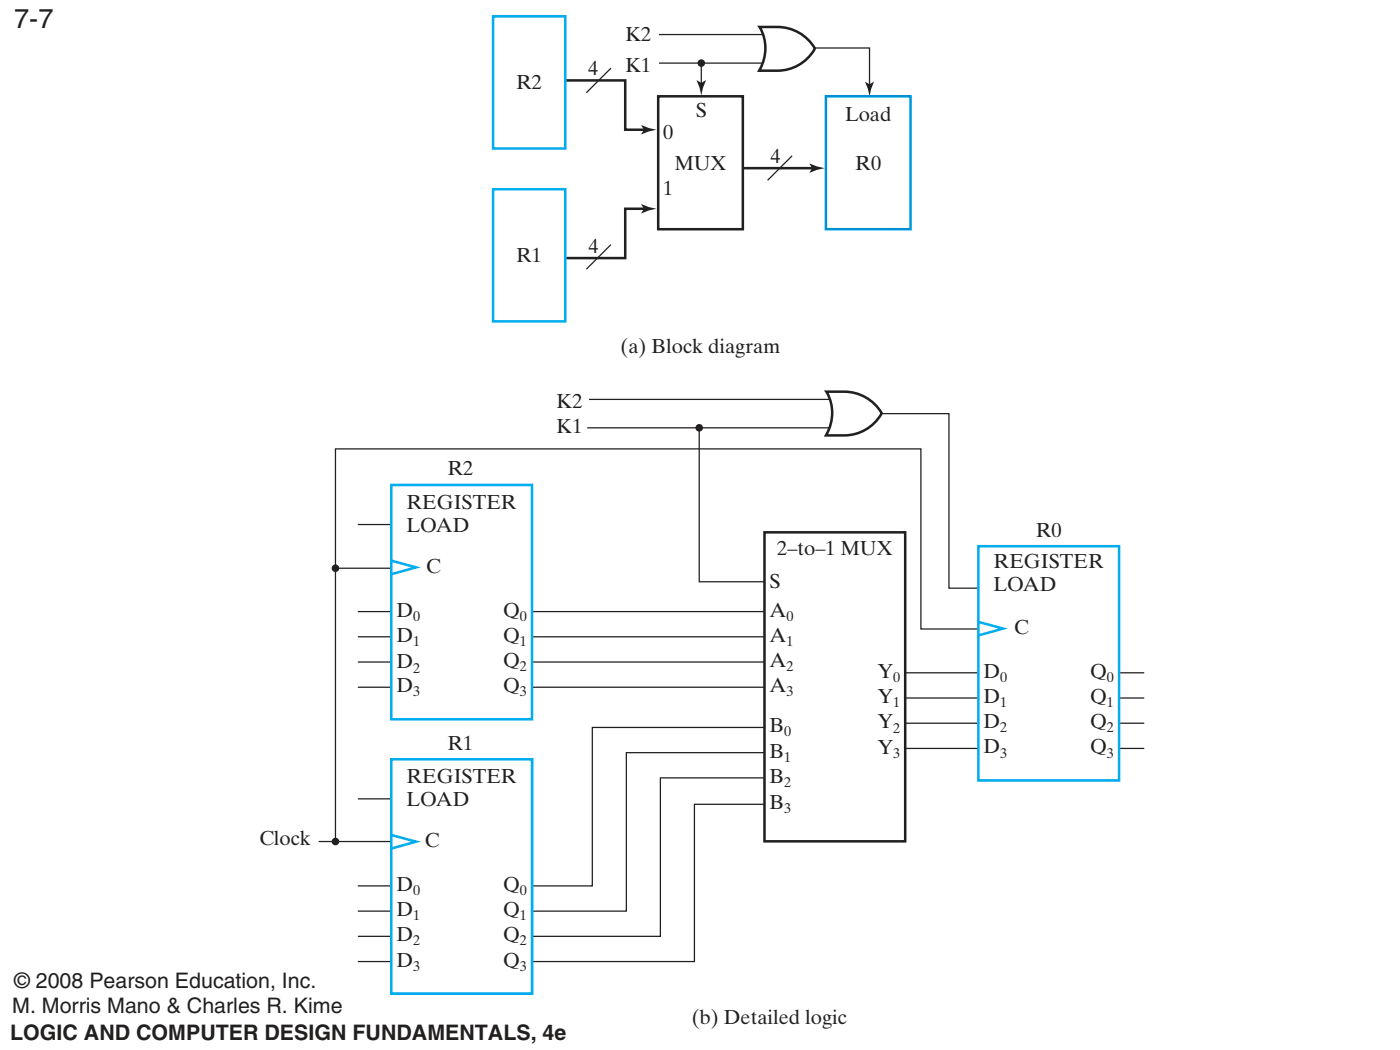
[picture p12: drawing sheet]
<svg xmlns="http://www.w3.org/2000/svg" width="254mm" height="190mm" viewBox="0 0 254 190" stroke-linecap="round" stroke-linejoin="round" font-family="sans-serif">
<path d="M134.8 30.5h12.8" fill="none" stroke="#221f1f" stroke-width=".46"/>
<path d="M146.8 29.7l1.4 .5 1.4 .3-1.4 .3-1.3 .6 .4-.9z" fill="#221f1f"/>
<path d="M102.6 14.6h10.8v8.9h3.7" fill="none" stroke="#221f1f" stroke-width=".46"/>
<path d="M116.3 22.7l1.4 .5 1.4 .3-1.4 .3-1.3 .6 .4-.9z" fill="#221f1f"/>
<path d="M117.1 37.9h-3.7v8.9h-10.8" fill="none" stroke="#221f1f" stroke-width=".46"/>
<path d="M116.3 37l1.4 .6 1.4 .3-1.4 .3-1.3 .5 .4-.8z" fill="#221f1f"/>
<path d="M89.5 3h13.1v23.9h-13.1zM89.5 34.3h13.1v24h-13.1z" fill="none" stroke="#00adef" stroke-width=".46"/>
<path d="M149.8 17.5h15.4v24.1h-15.4z" fill="none" stroke="#008fd4" stroke-width=".46"/>
<path d="M127.2 11.4v3.9" fill="none" stroke="#221f1f" stroke-width=".23"/>
<path d="M126.4 14.5l.8 .5 .9-.4-.6 1.3-.3 1.4-.3-1.4z" fill="#221f1f"/>
<path d="M119.4 17.5h15.4v24.1h-15.4z" fill="#fff"/>
<path d="M119.4 17.5h15.4v24.1h-15.4z" fill="none" stroke="#221f1f" stroke-width=".46"/>
<path d="M110.8 12.4l-4.4 4.4M119.6 6.3h18.9M119.6 11.4h18.8M147.8 8.7h10v6.8M143.7 28.3l-4.4 4.4M110.8 44.4l-4.4 4.4" fill="none" stroke="#221f1f" stroke-width=".23"/>
<g fill="#221f1f">
<path d="M157 14.8l.8 .5 .8-.4-.5 1.2-.3 1.4-.3-1.4z"/>
<circle cx="127.2" cy="11.4" r=".69"/>
</g>
<path d="M137.8 4.9a12.5 12.5 0 0 1 6.7 .8 7.9 7.9 0 0 1 3.3 3 7.6 7.6 0 0 1-6.8 4.1h-3.3a7.8 7.8 0 0 0 .1-7.9z" fill="#fff"/>
<path d="M137.8 4.9a12.5 12.5 0 0 1 6.7 .8 7.9 7.9 0 0 1 3.3 3 7.6 7.6 0 0 1-6.8 4.1h-3.3a7.8 7.8 0 0 0 .1-7.9z" fill="none" stroke="#221f1f" stroke-width=".46"/>
<g fill="none" stroke="#221f1f" stroke-width=".23">
<path d="M106.5 77.6h44M106.9 72.5h43.7M126.9 77.6v27.9h11.8M159.9 75h12.3v31.7h5.1M64.9 95.2h6.1M60.8 103.1h14.4M64.9 111h74.2M64.9 115.5h74.2M181.9 114.1h-14.8v-32.7h-106.2v71.3M64.9 120.1h74.2M64.9 124.7h74.2M141.2 132h-33.7v28.7h-42.6"/>
<path d="M141.5 136.6h-27.9v28.7h-48.7M163.5 122.1h44.1M163.5 126.6h44.1M163.5 131.2h44.1M163.5 135.8h44.1M57.8 152.7h17.4M64.9 144.9h6.1M140.6 141.1h-20.8v28.8h-54.9M140.8 145.9h-14.8v28.6h-61.1"/>
</g>
<path d="M71 88h25.5v42.5h-25.5z" fill="#fff"/>
<path d="M71 88h25.5v42.5h-25.5z" fill="none" stroke="#00adef" stroke-width=".46"/>
<path d="M71 137.8h25.5v42.5h-25.5z" fill="#fff"/>
<path d="M71 137.8h25.5v42.5h-25.5z" fill="none" stroke="#00adef" stroke-width=".46"/>
<path d="M177.5 99.1h25.5v42.5h-25.5z" fill="#fff"/>
<path d="M177.5 99.1h25.5v42.5h-25.5zM70.9 101.7l4.6 1.2-4.5 1.3" fill="none" stroke="#00adef" stroke-width=".46"/>
<path d="M71 137.8h25.5v42.5h-25.5z" fill="#fff"/>
<path d="M177.4 112.8l4.6 1.2-4.5 1.3M71 137.8h25.5v42.5h-25.5zM70.9 151.5l4.6 1.2-4.5 1.2" fill="none" stroke="#00adef" stroke-width=".46"/>
<path d="M138.7 96.6h25.5v56h-25.5z" fill="#fff"/>
<path d="M138.7 96.6h25.5v56h-25.5z" fill="none" stroke="#221f1f" stroke-width=".46"/>
<g fill="#221f1f">
<circle cx="126.9" cy="77.6" r=".69"/>
<circle cx="60.9" cy="103.1" r=".69"/>
<circle cx="60.9" cy="152.7" r=".69"/>
</g>
<path d="M149.9 71.1a12.5 12.5 0 0 1 6.8 .8 7.9 7.9 0 0 1 3.2 3 7.6 7.6 0 0 1-6.7 4.1h-3.3a7.8 7.8 0 0 0 0-7.9z" fill="#fff"/>
<path d="M149.9 71.1a12.5 12.5 0 0 1 6.8 .8 7.9 7.9 0 0 1 3.2 3 7.6 7.6 0 0 1-6.7 4.1h-3.3a7.8 7.8 0 0 0 0-7.9z" fill="none" stroke="#221f1f" stroke-width=".46"/>
<text font-size="4.9" fill="#221f1f" x="2.6" y="5">7-7</text>
<g font-size="3.9" fill="#221f1f">
<text x="2.6" y="179.2">© 2008 Pearson Education, Inc.</text>
<text x="2.2" y="183.8">M. Morris Mano &amp; Charles R. Kime</text>
<text x="1.9" y="188.7">LOGIC AND COMPUTER DESIGN FUNDAMENTALS, 4e</text>
</g>
<g font-size="3.7" fill="#221f1f">
<text x="113.5" y="7.4">K2</text>
<text x="93.7" y="16.2">R2</text>
<text x="106.7" y="13.7">4</text>
<text x="113.5" y="13">K1</text>
<text x="126.3" y="21.2">S</text>
<text x="153.3" y="21.9">Load</text>
<text x="120.3" y="25.1">0</text>
<text x="139.8" y="29.6">4</text>
<text x="120.3" y="35.3">1</text>
<text x="122.4" y="30.8">MUX</text>
<text x="155.2" y="30.8">R0</text>
<text x="93.7" y="47.6">R1</text>
<text x="106.7" y="45.9">4</text>
<text x="112.6" y="64.1">(a) Block diagram</text>
<text x="101" y="74">K2</text>
<text x="101" y="78.6">K1</text>
<text x="81.2" y="86.2">R2</text>
<text x="73.8" y="92.3">REGISTER</text>
<text x="73.8" y="96.5">LOAD</text>
<text x="141" y="100.7">2–to–1 MUX</text>
<text x="187.9" y="97.3">R0</text>
<text x="77.3" y="104">C</text>
<text x="139.6" y="106.6">S</text>
<text x="180.3" y="103.1">REGISTER</text>
<text x="180.3" y="107.2">LOAD</text>
<text x="71.9" y="111.9">D</text>
<text x="91.3" y="111.9">Q</text>
<text x="139.6" y="111.9">A</text>
<text x="71.9" y="116.5">D</text>
<text x="91.3" y="116.4">Q</text>
<text x="139.6" y="116.4">A</text>
<text x="184" y="115.1">C</text>
<text x="71.9" y="121.3">D</text>
<text x="71.9" y="125.6">D</text>
<text x="91.3" y="121">Q</text>
<text x="91.3" y="125.6">Q</text>
<text x="139.6" y="121">A</text>
<text x="139.6" y="125.6">A</text>
<text x="159.2" y="123">Y</text>
<text x="178.4" y="123">D</text>
<text x="197.8" y="122.9">Q</text>
<text x="159.2" y="127.6">Y</text>
<text x="178.4" y="127.5">D</text>
<text x="197.8" y="127.5">Q</text>
<text x="81.2" y="136">R1</text>
<text x="139.6" y="132.9">B</text>
<text x="139.6" y="137.5">B</text>
<text x="159.2" y="132.1">Y</text>
<text x="159.2" y="136.7">Y</text>
<text x="178.4" y="132.1">D</text>
<text x="178.4" y="136.7">D</text>
<text x="197.8" y="132.1">Q</text>
<text x="197.8" y="136.7">Q</text>
<text x="73.8" y="142.1">REGISTER</text>
<text x="139.6" y="142">B</text>
<text x="73.8" y="146.2">LOAD</text>
<text x="139.6" y="146.8">B</text>
<text x="47.1" y="153.4">Clock</text>
<text x="77.1" y="153.7">C</text>
<text x="71.9" y="161.6">D</text>
<text x="91.3" y="161.6">Q</text>
<text x="71.9" y="166.2">D</text>
<text x="91.3" y="166.2">Q</text>
<text x="71.9" y="170.8">D</text>
<text x="91.3" y="170.8">Q</text>
<text x="71.9" y="175.4">D</text>
<text x="91.3" y="175.4">Q</text>
<text x="125.5" y="185.7">(b) Detailed logic</text>
</g>
<g font-size="2.6" fill="#221f1f">
<text x="75" y="112.6">0</text>
<text x="94.3" y="112.6">0</text>
<text x="142.7" y="112.6">0</text>
<text x="75" y="117.2">1</text>
<text x="94.3" y="117.2">1</text>
<text x="142.7" y="117.2">1</text>
<text x="75" y="122">2</text>
<text x="94.3" y="121.8">2</text>
<text x="142.7" y="121.8">2</text>
<text x="162" y="123.7">0</text>
<text x="181.5" y="123.7">0</text>
<text x="200.8" y="123.7">0</text>
<text x="75" y="126.3">3</text>
<text x="94.3" y="126.3">3</text>
<text x="142.7" y="126.3">3</text>
<text x="162" y="128.3">1</text>
<text x="181.5" y="128.3">1</text>
<text x="200.8" y="128.3">1</text>
<text x="142.3" y="133.6">0</text>
<text x="162" y="132.9">2</text>
<text x="162" y="137.5">3</text>
<text x="181.5" y="132.9">2</text>
<text x="181.5" y="137.4">3</text>
<text x="200.8" y="132.9">2</text>
<text x="200.8" y="137.4">3</text>
<text x="142.3" y="138.3">1</text>
<text x="142.3" y="142.8">2</text>
<text x="142.3" y="147.6">3</text>
<text x="75" y="162.4">0</text>
<text x="75" y="167">1</text>
<text x="94.3" y="162.4">0</text>
<text x="94.3" y="167">1</text>
<text x="75" y="171.5">2</text>
<text x="94.3" y="171.5">2</text>
<text x="75" y="176.1">3</text>
<text x="94.3" y="176.1">3</text>
</g>
</svg>
